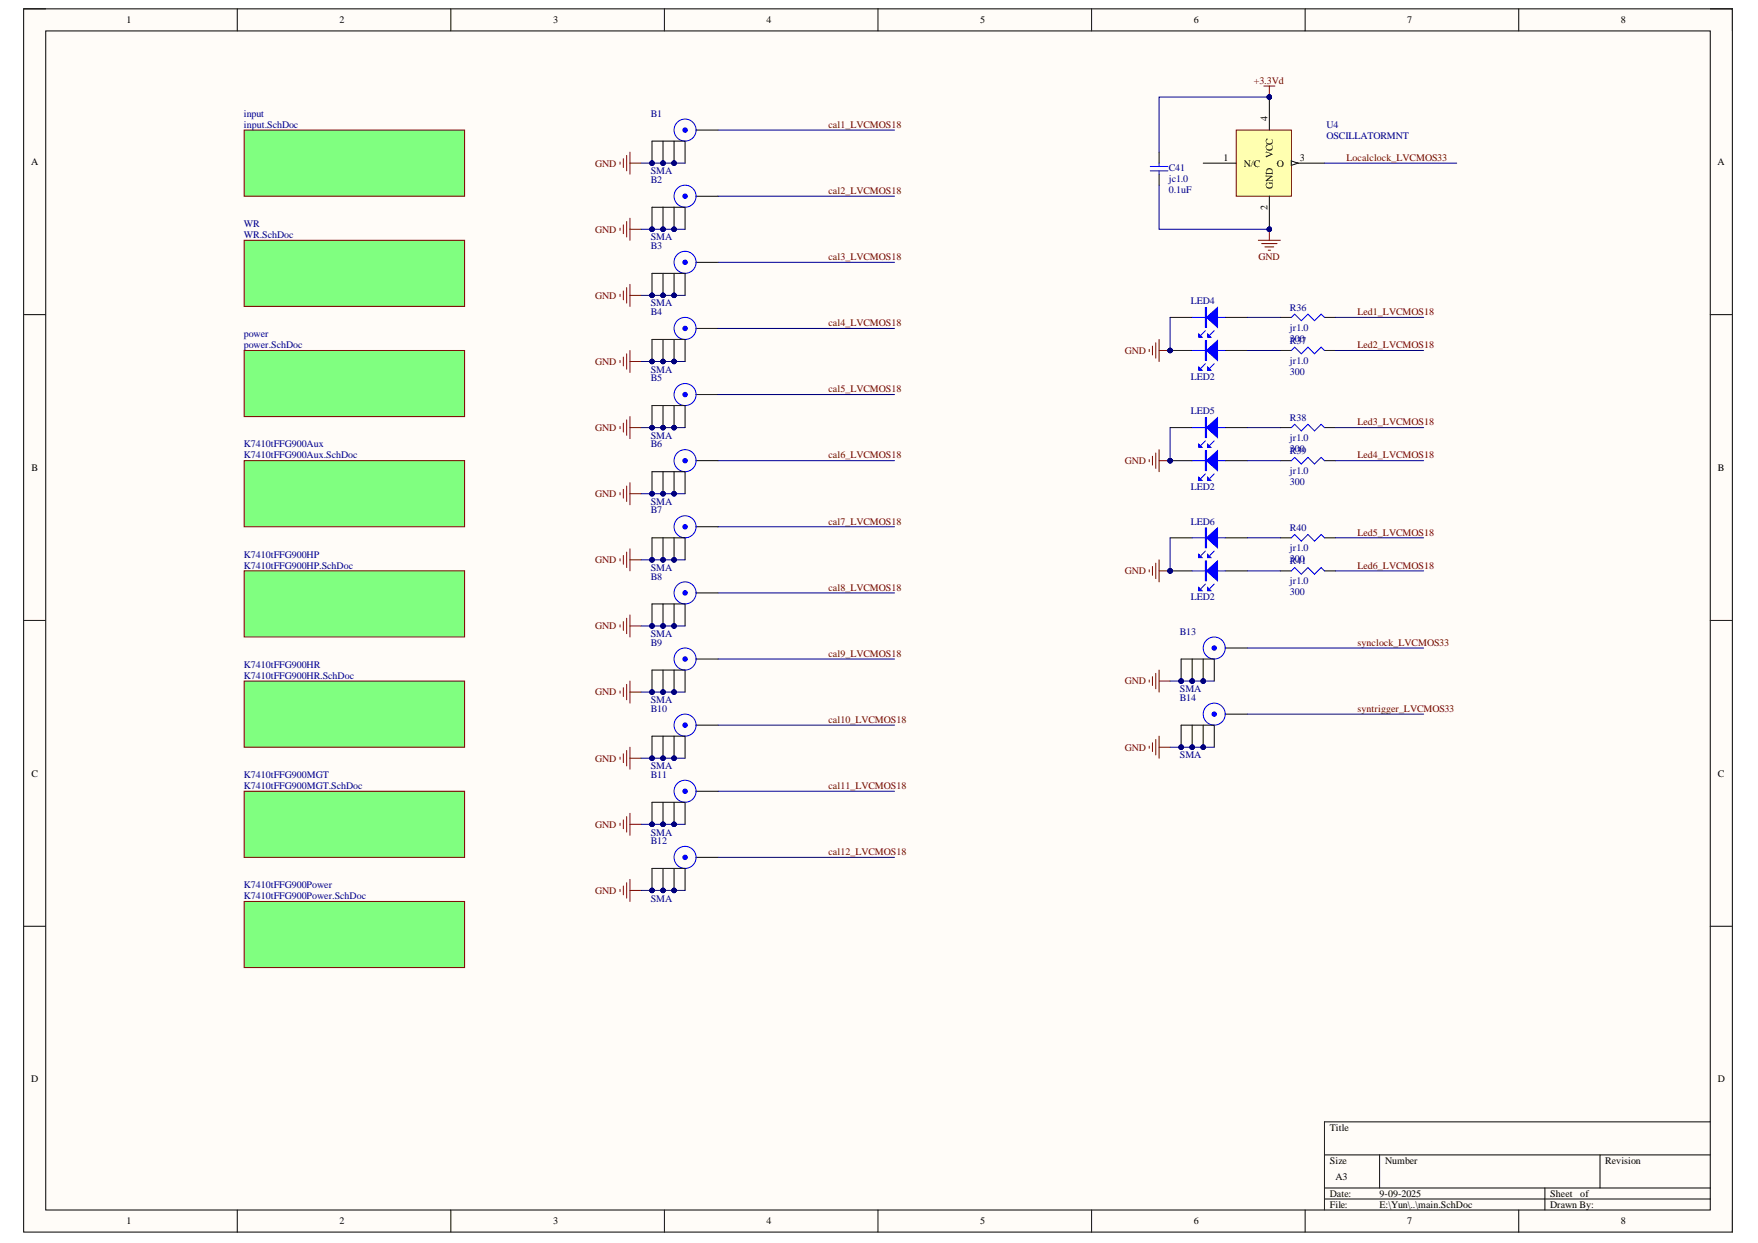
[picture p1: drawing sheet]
# Altium schematic sheet main.SchDoc
size A3

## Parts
B1  SMA  [SMA_2]
B2  SMA  [SMA_2]
B3  SMA  [SMA_2]
B4  SMA  [SMA_2]
B5  SMA  [SMA_2]
B6  SMA  [SMA_2]
B7  SMA  [SMA_2]
B8  SMA  [SMA_2]
B9  SMA  [SMA_2]
B10  SMA  [SMA_2]
B11  SMA  [SMA_2]
B12  SMA  [SMA_2]
B13  SMA  [SMA_2]
B14  SMA  [SMA_2]
C41  jc1.0  value 0.1uF  [0603]
LED4  LED2  [LED2]
LED5  LED2  [LED2]
LED6  LED2  [LED2]
R36  jr1.0  value 300  [0805]
R37  jr1.0  value 300  [0805]
R38  jr1.0  value 300  [0805]
R39  jr1.0  value 300  [0805]
R40  jr1.0  value 300  [0805]
R41  jr1.0  value 300  [0805]
U4  OSCILLATORMNT  [S11]

## Sub-sheets
input = input.SchDoc: no entries
K7410tFFG900Aux = K7410tFFG900Aux.SchDoc: no entries
K7410tFFG900HP = K7410tFFG900HP.SchDoc: no entries
K7410tFFG900HR = K7410tFFG900HR.SchDoc: no entries
K7410tFFG900MGT = K7410tFFG900MGT.SchDoc: no entries
K7410tFFG900Power = K7410tFFG900Power.SchDoc: no entries
power = power.SchDoc: no entries
WR = WR.SchDoc: no entries

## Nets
+3.3Vd: C41.2 U4.4(VCC)
GND: B1.2(GND) B1.3(GND) B1.4(GND) B1.5(GND) B2.2(GND) B2.3(GND) B2.4(GND) B2.5(GND) B3.2(GND) B3.3(GND) B3.4(GND) B3.5(GND) B4.2(GND) B4.3(GND) B4.4(GND) B4.5(GND) B5.2(GND) B5.3(GND) B5.4(GND) B5.5(GND) B6.2(GND) B6.3(GND) B6.4(GND) B6.5(GND) B7.2(GND) B7.3(GND) B7.4(GND) B7.5(GND) B8.2(GND) B8.3(GND) B8.4(GND) B8.5(GND) B9.2(GND) B9.3(GND) B9.4(GND) B9.5(GND) B10.2(GND) B10.3(GND) B10.4(GND) B10.5(GND) B11.2(GND) B11.3(GND) B11.4(GND) B11.5(GND) B12.2(GND) B12.3(GND) B12.4(GND) B12.5(GND) B13.2(GND) B13.3(GND) B13.4(GND) B13.5(GND) B14.2(GND) B14.3(GND) B14.4(GND) B14.5(GND) C41.1 LED4.2 LED4.4 LED5.2 LED5.4 LED6.2 LED6.4 U4.2(GND)
cal1_LVCMOS18: B1.1(X)
cal2_LVCMOS18: B2.1(X)
cal3_LVCMOS18: B3.1(X)
cal4_LVCMOS18: B4.1(X)
cal5_LVCMOS18: B5.1(X)
cal6_LVCMOS18: B6.1(X)
cal7_LVCMOS18: B7.1(X)
cal8_LVCMOS18: B8.1(X)
cal9_LVCMOS18: B9.1(X)
cal10_LVCMOS18: B10.1(X)
cal11_LVCMOS18: B11.1(X)
cal12_LVCMOS18: B12.1(X)
Led1_LVCMOS18: R36.2
Led2_LVCMOS18: R37.2
Led3_LVCMOS18: R38.2
Led4_LVCMOS18: R39.2
Led5_LVCMOS18: R40.2
Led6_LVCMOS18: R41.2
Localclock_LVCMOS33: U4.3(O)
synclock_LVCMOS33: B13.1(X)
syntrigger_LVCMOS33: B14.1(X)
NetLED4_1: LED4.1 R37.1
NetLED4_3: LED4.3 R36.1
NetLED5_1: LED5.1 R39.1
NetLED5_3: LED5.3 R38.1
NetLED6_1: LED6.1 R41.1
NetLED6_3: LED6.3 R40.1

Not connected (* = marked no-connect by the designer): U4 1(N/C)
